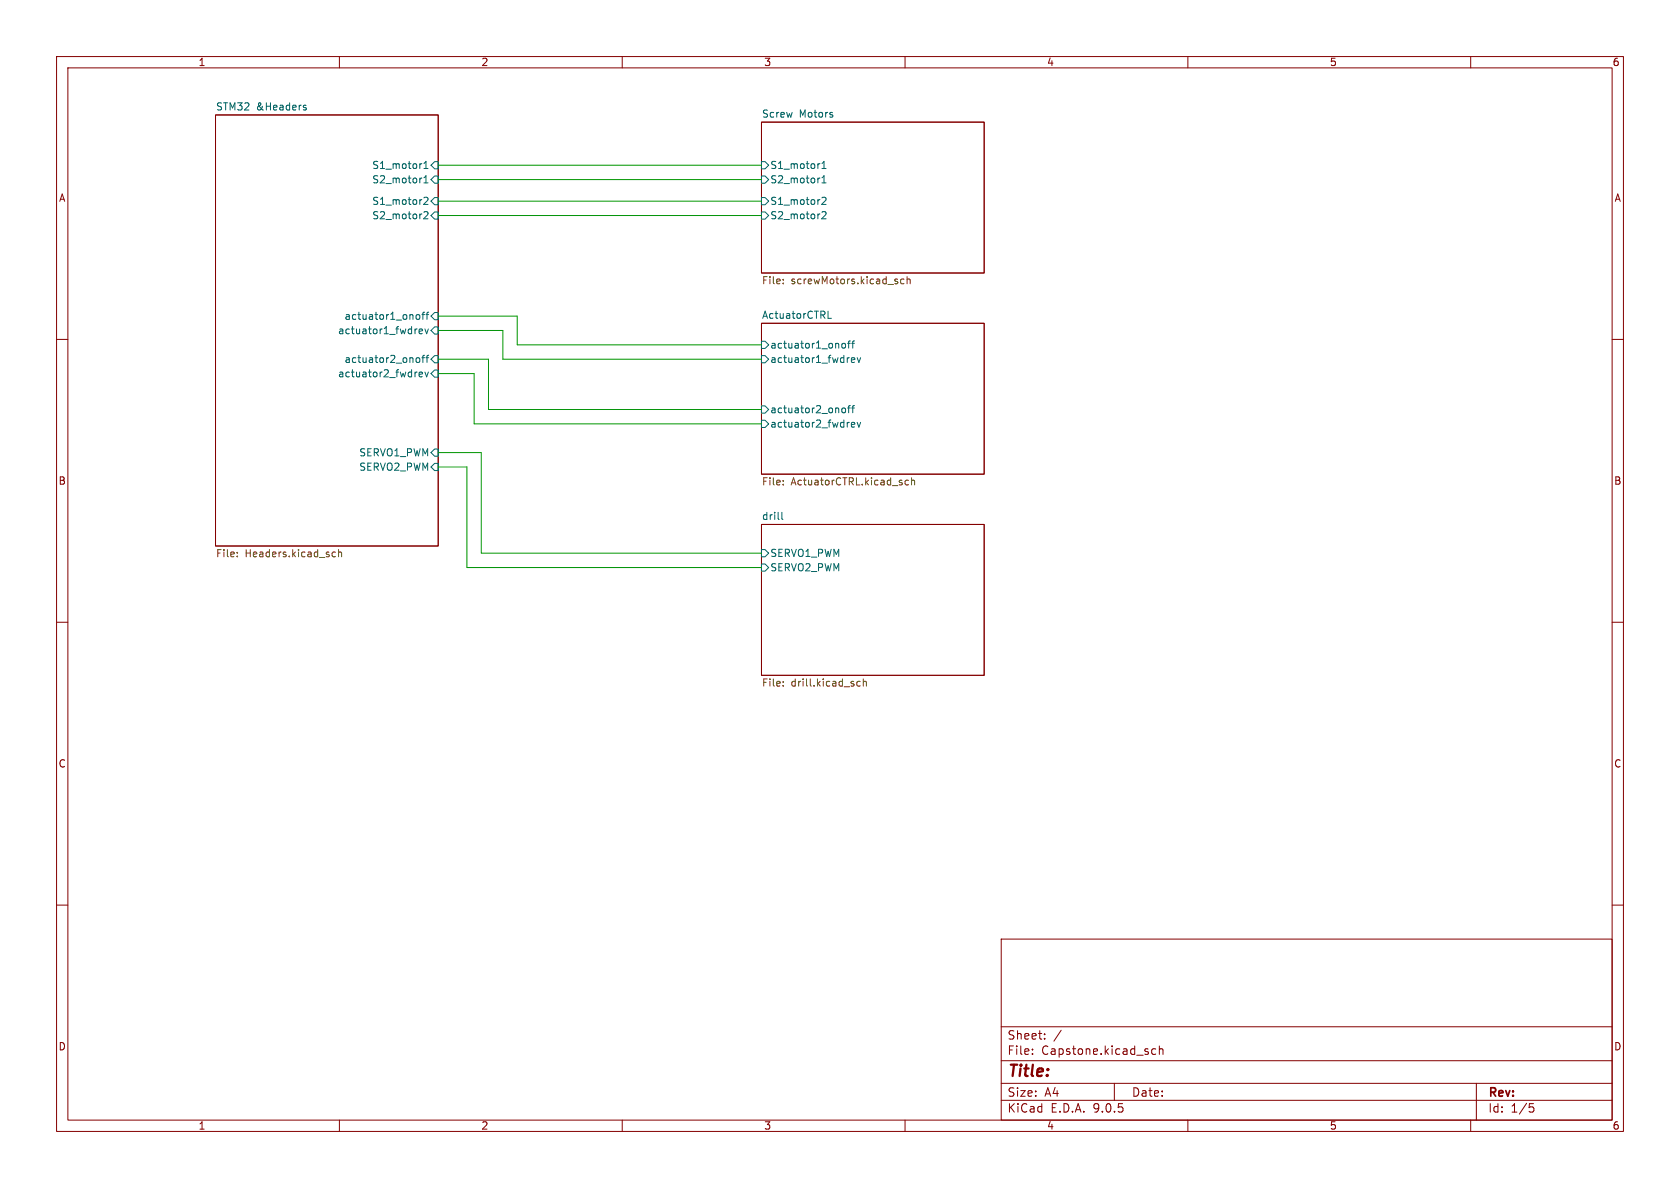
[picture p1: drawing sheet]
<svg xmlns="http://www.w3.org/2000/svg" width="297mm" height="210mm" viewBox="0 0 297 210" stroke-linecap="round" stroke-linejoin="round" font-family="sans-serif">
<g fill="none" stroke="#840000" stroke-width=".18">
<path d="M10 10h277v190h-277zM12 12h273v186h-273zM60 10v2M110 10v2M160 10v2M210 10v2M260 10v2M38.1 20.3h39.4v76.2h-39.4zM134.6 21.6h39.4v26.7h-39.4zM134.6 57.2h39.4v26.6h-39.4zM10 60h2M285 60h2"/>
<path d="M134.6 92.7h39.4v26.7h-39.4zM10 110h2M285 110h2M10 160h2M177 166h108v32h-108zM285 160h2M60 198v2M110 198v2M160 198v2M177 194.5h108M177 191.5h108M177 187.5h108"/>
<path d="M177 181.5h108M182.5 186.3v.1M182.5 185.5v.1M184.7 183.6v.1M184.7 182.8v.1M187.6 182.1l-1.3 2M197 191.5v3M204.3 185.5l-.4-.1-.3 .3v.4l.1 .2h.6M205 185.5l.2-.1 .3 .1 .1 .9M205 184.9v1.5M210 198v2M260 198v2"/>
<path d="M261 191.5v6.5M270.4 195.1h.7M270.5 195.7h.4l.3 .3-.2 .5-.5 .1"/>
</g>
<g fill="none" stroke="#006464" stroke-width=".18">
<path d="M53.7 19l.4 .1 .1 .2-.2 .1h-.4M53.7 18.7h.4M74.9 29.8h.8M74.9 35l.5-.1 .3 .3-.8 .9h.8M74.9 32.3h.8M74.9 37.5l.5-.1 .3 .4-.8 .9h.8M74.9 28.9l.4-.4v1.3M74.9 31.4l.4-.3v1.2M76.8 28.6h.7v1.2h-.7l-.6-.6zM76.8 34.9h.7v1.3h-.7l-.6-.6zM76.8 31.1h.7v1.3h-.7l-.6-.6zM76.8 37.5h.7v1.2h-.7l-.6-.6z"/>
<path d="M134.6 28.6h.7l.6 .6-.6 .6h-.7zM134.6 34.9h.7l.6 .7-.6 .6h-.7zM134.6 31.1h.7l.6 .7-.6 .6h-.7zM134.6 37.5h.7l.6 .6-.6 .6h-.7zM145.3 29.8h.7M145.3 28.9l.4-.4v1.3M145.3 31.4l.4-.3v1.2M145.3 35l.5-.1 .2 .3-.7 .9h.7M145.3 37.5l.5-.1 .2 .4-.7 .9h.7M145.3 32.3h.7M73.7 55.7l.3-.1 .2 .3-.1 .5h-.4M74.1 58.6l.6-.1-.1-.3h-.3l-.2 .1 .1 .6h.4"/>
<path d="M74.6 55.6h.5M75.1 55.2l-.3 .2v1.1M75.1 58.2l.3 .8 .3-.8M75.3 55.6h.5M75.8 55.2l-.3 .2v1.1M76.8 57.8h.7v1.3h-.7l-.6-.7zM76.8 55.2h.7v1.3h-.7l-.6-.6zM146.4 56.3h.6M73.7 63.3l.3-.1 .2 .3-.1 .5h-.4M74.1 66.2l.6-.1-.1-.3h-.3l-.2 .2 .1 .6h.4M74.6 63.2h.5M75.1 62.8l-.3 .2v1.1"/>
<path d="M75.1 65.8l.3 .8 .3-.8M75.3 63.2h.5M75.8 62.8l-.3 .2v1.1M76.8 65.4h.7v1.3h-.7l-.6-.7zM76.8 62.9h.7v1.2h-.7l-.6-.6zM76.8 79.4h.7v1.2h-.7l-.6-.6zM134.6 62.9h.7l.6 .6-.6 .6h-.7zM134.6 60.3h.7l.6 .7-.6 .6h-.7zM134.6 74.3h.7l.6 .6-.6 .7h-.7zM134.6 71.8h.7l.6 .6-.6 .6h-.7zM148.9 60.8l.3-.1 .3 .2-.1 .6h-.5M148.9 72.2l.3-.1 .3 .3-.1 .5h-.5"/>
<path d="M149.8 60.7h.5M149.8 72.1h.5M150.3 60.3l-.3 .2v1M150.3 71.7l-.3 .2v1.1M150.5 63.7l.6-.2v-.2l-.4-.1-.2 .2 .1 .6h.5M150.5 75.1l.6-.1v-.3h-.4l-.2 .1 .1 .6h.5M150.6 60.7h.5M150.6 72.1h.5M151.1 60.3l-.3 .2v1M151.1 71.7l-.3 .2v1.1M151.5 63.2l.3 .9 .3-.9M151.5 74.7l.3 .8 .3-.8"/>
<path d="M76.8 81.9h.7v1.3h-.7l-.6-.6zM134.6 97.2h.7l.6 .6-.6 .6h-.7zM134.6 99.7h.7l.6 .6-.6 .7h-.7zM138.2 90.6v1.1l.2 .1"/>
</g>
<g fill="none" stroke="#725600" stroke-width=".18">
<path d="M138.5 50v.2M138.5 49.4v.1M158.7 49.8v.3M159.8 49.4l-.3-.1-.3 .3 .1 .5h.5M160.4 49.4l.1-.1 .3 .1 .1 .8M160.4 48.9v1.3M41.9 98.3v.1M41.9 97.6v.2M58.8 98.4h.5M58.8 97.6h.5M59.9 97.7l.1-.1h.3l.1 .8M59.9 97.2v1.2"/>
<path d="M138.5 84.9v.2M138.5 85.6v.1M160.6 84.9h-.4l-.2 .2 .1 .6h.5M161.1 85l.2-.1h.3l.1 .8M161.1 84.5v1.2M138.5 120.5v.1M138.5 121.2v.1M152.1 120.5l-.4-.1-.2 .3 .1 .5h.5M152.6 120.6l.2-.2 .3 .1 .1 .8M152.6 120v1.3"/>
</g>
<path d="M77.5 29.2h57.1M77.5 31.8h57.1M77.5 38.1h57.1M77.5 35.6h57.1M77.5 55.9h13.9v5.1h43.2M77.5 58.4h11.4v5.1h45.7M77.5 63.5h8.9v8.9h48.2M77.5 66h6.3v8.9h50.8M77.5 80h7.6v17.8h49.5M77.5 82.6h5v17.7h52.1" fill="none" stroke="#009600" stroke-width=".18"/>
<text font-size="2.8" fill="#840000" x="178" y="190.9">Title:</text>
<g font-size="2.1" fill="#840000">
<text x="178" y="184">Sheet:</text>
<text x="178" y="186.7">File:</text>
<text x="184.1" y="186.7">Capstone.kicad_sch</text>
<text x="178" y="196.9">KiCad</text>
<text x="178" y="194.1">Size:</text>
<text x="184.7" y="194.1">A4</text>
<text x="185.7" y="196.9">E.D.A.</text>
<text x="193.3" y="196.9">9.0.5</text>
<text x="200" y="194.1">Date:</text>
<text x="263" y="194.3">Rev:</text>
<text x="263" y="196.9">Id:</text>
<text x="267.1" y="196.9">1/5</text>
</g>
<g font-size="1.8" fill="#840000">
<text x="35" y="11.9">1</text>
<text x="85" y="11.9">2</text>
<text x="135" y="11.9">3</text>
<text x="185" y="11.9">4</text>
<text x="235" y="11.9">5</text>
<text x="285" y="11.9">6</text>
<text x="10.3" y="35.9">A</text>
<text x="285.3" y="35.9">A</text>
<text x="10.3" y="85.9">B</text>
<text x="285.3" y="85.9">B</text>
<text x="10.3" y="135.9">C</text>
<text x="285.3" y="135.9">C</text>
<text x="10.3" y="185.9">D</text>
<text x="285.3" y="185.9">D</text>
<text x="35" y="199.9">1</text>
<text x="85" y="199.9">2</text>
<text x="135" y="199.9">3</text>
<text x="185" y="199.9">4</text>
<text x="235" y="199.9">5</text>
<text x="285" y="199.9">6</text>
</g>
<g font-size="1.8" fill="#006464">
<text x="38.1" y="19.6">STM32</text>
<text x="45.3" y="19.6">&amp;Headers</text>
<text x="134.6" y="20.9">Screw</text>
<text x="141.3" y="20.9">Motors</text>
<text x="65.7" y="30.1">S1_motor1</text>
<text x="65.7" y="32.6">S2_motor1</text>
<text x="136.1" y="30.1">S1_motor1</text>
<text x="136.1" y="32.6">S2_motor1</text>
<text x="65.7" y="36.4">S1_motor2</text>
<text x="65.7" y="39">S2_motor2</text>
<text x="136.1" y="36.4">S1_motor2</text>
<text x="136.1" y="39">S2_motor2</text>
<text x="59.7" y="59.3">actuator1_fwdrev</text>
<text x="60.8" y="56.7">actuator1_onoff</text>
<text x="134.6" y="56.4">ActuatorCTRL</text>
<text x="60.8" y="64.4">actuator2_onoff</text>
<text x="136.1" y="64.4">actuator1_fwdrev</text>
<text x="136.1" y="61.8">actuator1_onoff</text>
<text x="59.7" y="66.9">actuator2_fwdrev</text>
<text x="136.1" y="75.8">actuator2_fwdrev</text>
<text x="136.1" y="73.3">actuator2_onoff</text>
<text x="63.4" y="80.9">SERVO1_PWM</text>
<text x="63.4" y="83.4">SERVO2_PWM</text>
<text x="134.6" y="92">drill</text>
<text x="136.1" y="98.7">SERVO1_PWM</text>
<text x="136.1" y="101.2">SERVO2_PWM</text>
</g>
<g font-size="1.8" fill="#725600">
<text x="134.6" y="50.6">File:</text>
<text x="139.8" y="50.6">screwMotors.kicad_sch</text>
<text x="134.6" y="86.1">File:</text>
<text x="139.8" y="86.1">ActuatorCTRL.kicad_sch</text>
<text x="38.1" y="98.8">File:</text>
<text x="43.3" y="98.8">Headers.kicad_sch</text>
<text x="134.6" y="121.7">File:</text>
<text x="139.8" y="121.7">drill.kicad_sch</text>
</g>
</svg>
